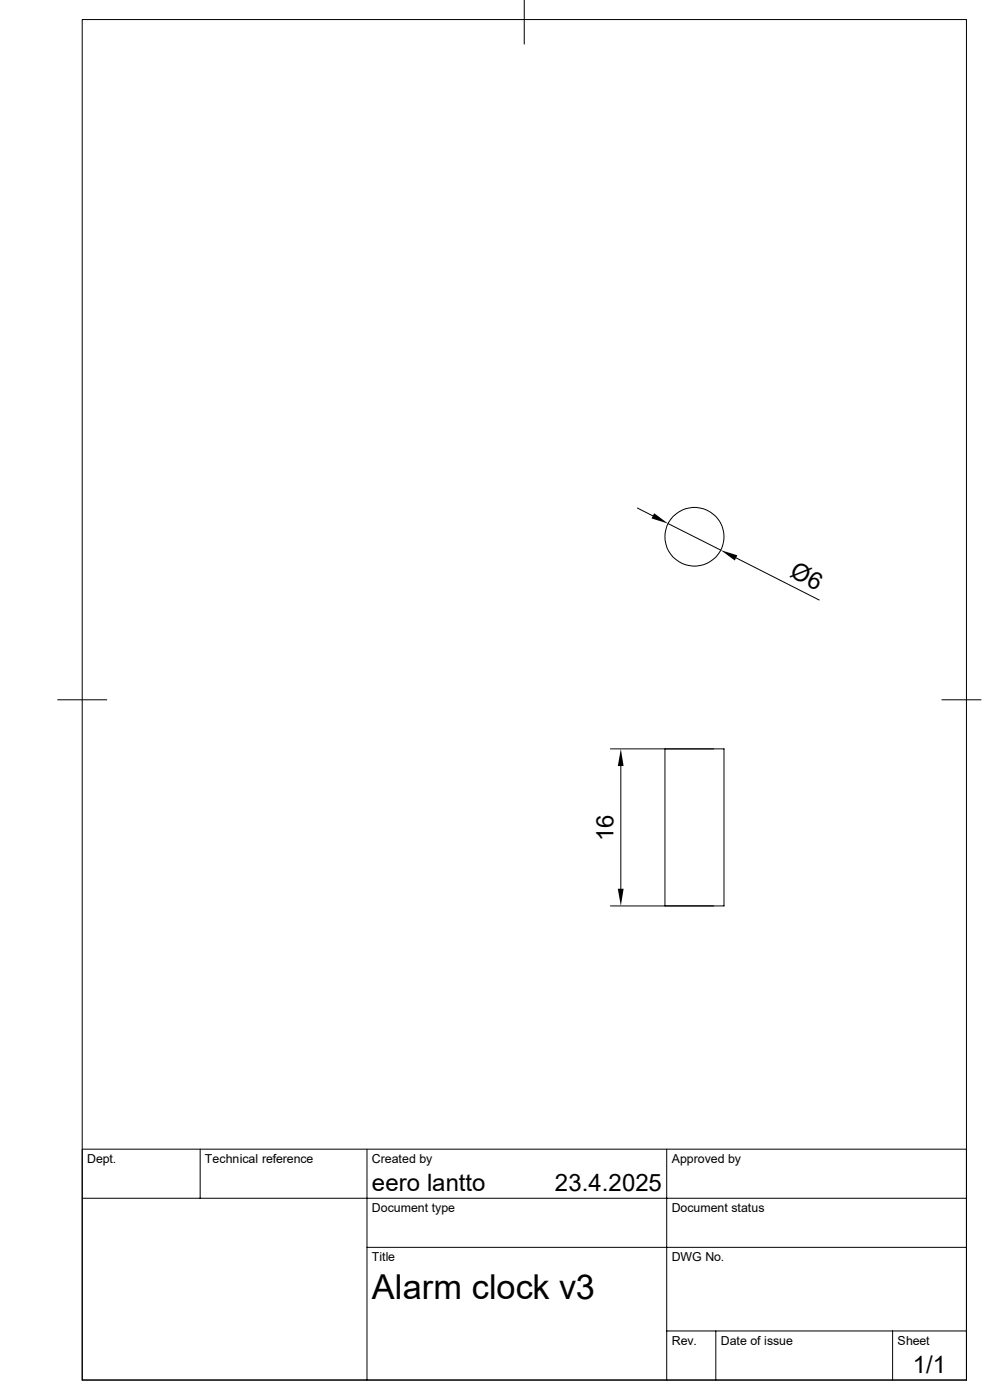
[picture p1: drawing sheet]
<svg xmlns="http://www.w3.org/2000/svg" width="210mm" height="297mm" viewBox="0 0 210 297" stroke-linecap="round" stroke-linejoin="round" font-family="sans-serif">
<g fill="none" stroke="#000" stroke-width=".21">
<path d="M17.4 4.1h187.6v288.7h-187.6zM111.2 0v9.4M135.2 107.8l3.3 1.6M141.7 111.1l11.2 5.6M156.2 118.4l17.6 8.9M12.2 148.5h10.4M129.5 158.9h21.9M141.1 158.9h12.5v33.3h-12.5zM199.8 148.5h8.3M131.7 162.5v26.1M129.5 192.2h21.9M17.4 254.2h187.6"/>
<path d="M42.5 243.8v10.4M77.9 243.8v49M141.4 243.8v49M205 243.8h-187.6v49M77.9 264.6h127.1M141.4 282.4h63.6M151.8 282.4v10.4M189.4 282.4v10.4"/>
<circle cx="147.3" cy="113.9" r="6.2"/>
</g>
<path d="M138.8 108.9l2.9 2.2-3.5-1.1zM152.9 116.7l3.5 1.1-.5 1.1zM131.7 158.9l.6 3.6h-1.2zM131.1 188.6h1.2l-.6 3.6z" fill="#000"/>
<text font-size="7.3" x="78.9" y="275.6">Alarm clock v3</text>
<g font-size="5.1">
<text x="167.3" y="122.2" transform="rotate(27 167.3 122.2)">Ø6</text>
<text x="130.2" y="178.5" transform="rotate(-90 130.2 178.5)">16</text>
<text x="78.9" y="252.6">eero lantto</text>
<text x="117.7" y="252.6">23.4.2025</text>
<text x="193.6" y="291.4">1/1</text>
</g>
<g font-size="2.6">
<text x="18.5" y="246.7">Dept.</text>
<text x="43.5" y="246.7">Technical reference</text>
<text x="78.9" y="246.7">Created by</text>
<text x="142.5" y="246.7">Approved by</text>
<text x="78.9" y="257.1">Document type</text>
<text x="142.5" y="257.1">Document status</text>
<text x="78.9" y="267.5">Title</text>
<text x="142.5" y="267.5">DWG No.</text>
<text x="142.5" y="285.3">Rev.</text>
<text x="152.9" y="285.3">Date of issue</text>
<text x="190.4" y="285.3">Sheet</text>
</g>
</svg>
